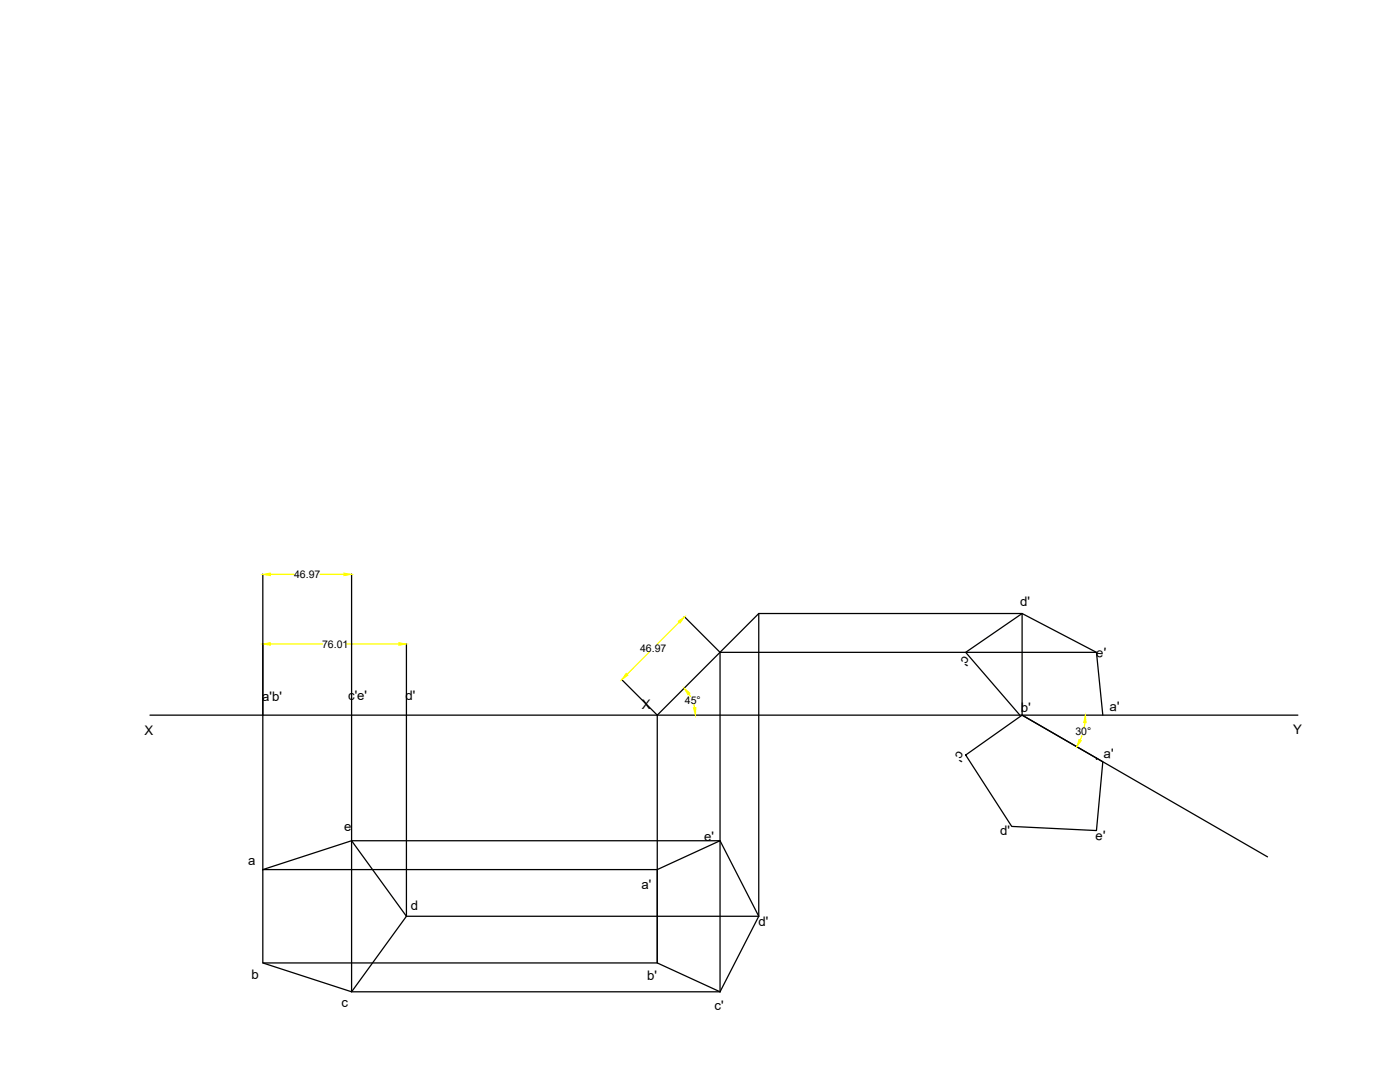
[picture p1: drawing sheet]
<svg xmlns="http://www.w3.org/2000/svg" width="279mm" height="216mm" viewBox="0 0 279 216" stroke-linecap="round" stroke-linejoin="round" font-family="sans-serif">
<!-- layer: 0 -->
<g fill="none" stroke="#000" stroke-width=".25">
<path d="M52.5 114.5v59M70.2 114.5v83.4h73.5M124 135.6l7.1 7.1M136.6 123l7.1 7.1M143.7 130.2v67.7M143.7 130.2h75.1M151.4 122.4h52.6v20.3l49 28.3M151.4 122.4v60.4h-70.3v-54.4M151.4 122.4l-20.2 20.3M29.9 142.7h229.1M131.2 142.7v49.4h-78.7M192.7 150.7l11.3-8 16.1 9.3-1.3 13.7-16.9-.8z"/>
<path d="M203.5 142.7l-10.8-12.5 11.3-7.8 14.8 7.8 1.3 12.5M218.8 151.3v.2M52.5 173.5l17.7-5.7 10.9 15-10.9 15.1-17.7-5.8zM52.5 173.5h78.7M70.2 167.8h73.5M131.2 173.5l12.5-5.7 7.7 15-7.7 15.1-12.5-5.8z"/>
</g>
<path d="M54 114.6h4.7M63.9 114.6h4.7M54 128.5h10.3M69.2 128.5h10.4M129.5 130.1l-4.3 4.4M135.5 124.2l-4.4 4.3M137.5 138.5l.3 .5M138.5 140.6l.1 .6M215.9 146.8l-.3 .9M216.5 144.2l-.1 1" fill="none" stroke="#ff0" stroke-width=".25"/>
<g fill="#ff0" stroke="#ff0" stroke-width=".2">
<path d="M52.5 128.5l1.5-.3v.5z"/>
<path d="M79.6 128.2l1.5 .3-1.5 .2z"/>
<path d="M52.5 114.6l1.5-.2v.5z"/>
<path d="M68.6 114.4l1.6 .2-1.6 .3z"/>
<path d="M125 134.4l.3 .3-1.2 .9z"/>
<path d="M135.4 124l1.2-.9-.9 1.2z"/>
<path d="M138.4 141.2h.5l-.1 1.5z"/>
<path d="M136.5 137.3l1.2 1-.4 .3z"/>
<path d="M215.3 147.5l.5 .3-.9 1.2z"/>
<path d="M216.6 142.7l.2 1.5h-.5z"/>
</g>
<g font-size="2.6">
<text x="203.6" y="120.9">d'</text>
<text x="192.3" y="130.6" transform="rotate(120 192.3 130.6)">c'</text>
<text x="218.7" y="131" transform="rotate(5 218.7 131)">e'</text>
<text x="52.3" y="139.9">a'b'</text>
<text x="69.5" y="139.7">c'e'</text>
<text x="80.9" y="139.7">d'</text>
<text x="128.1" y="141.5">X</text>
<text x="203.8" y="142.1" transform="rotate(1 203.8 142.1)">b'</text>
<text x="221.4" y="141.8" transform="rotate(2 221.4 141.8)">a'</text>
<text x="28.9" y="146.6">X</text>
<text x="191.2" y="149.6" transform="rotate(120 191.2 149.6)">c'</text>
<text x="258.1" y="146.4">Y</text>
<text x="220.2" y="151.3" transform="rotate(2 220.2 151.3)">a'</text>
<text x="68.7" y="165.9">e</text>
<text x="140.5" y="167.8">e'</text>
<text x="199.6" y="166.7">d'</text>
<text x="218.6" y="167.6" transform="rotate(4 218.6 167.6)">e'</text>
<text x="49.5" y="172.6">a</text>
<text x="128" y="177.4">a'</text>
<text x="82" y="181.5">d</text>
<text x="151.3" y="184.7">d'</text>
<text x="50.2" y="195.4">b</text>
<text x="129.2" y="195.6">b'</text>
<text x="68.1" y="200.9">c</text>
<text x="142.6" y="201.5">c'</text>
</g>
<g font-size="2.1">
<text x="58.7" y="115.4">46.97</text>
<text x="64.3" y="129.2">76.01</text>
<text x="127.7" y="130.1">46.97</text>
<text x="136.7" y="140.5">45°</text>
<text x="214.6" y="146.7">30°</text>
</g>
</svg>
